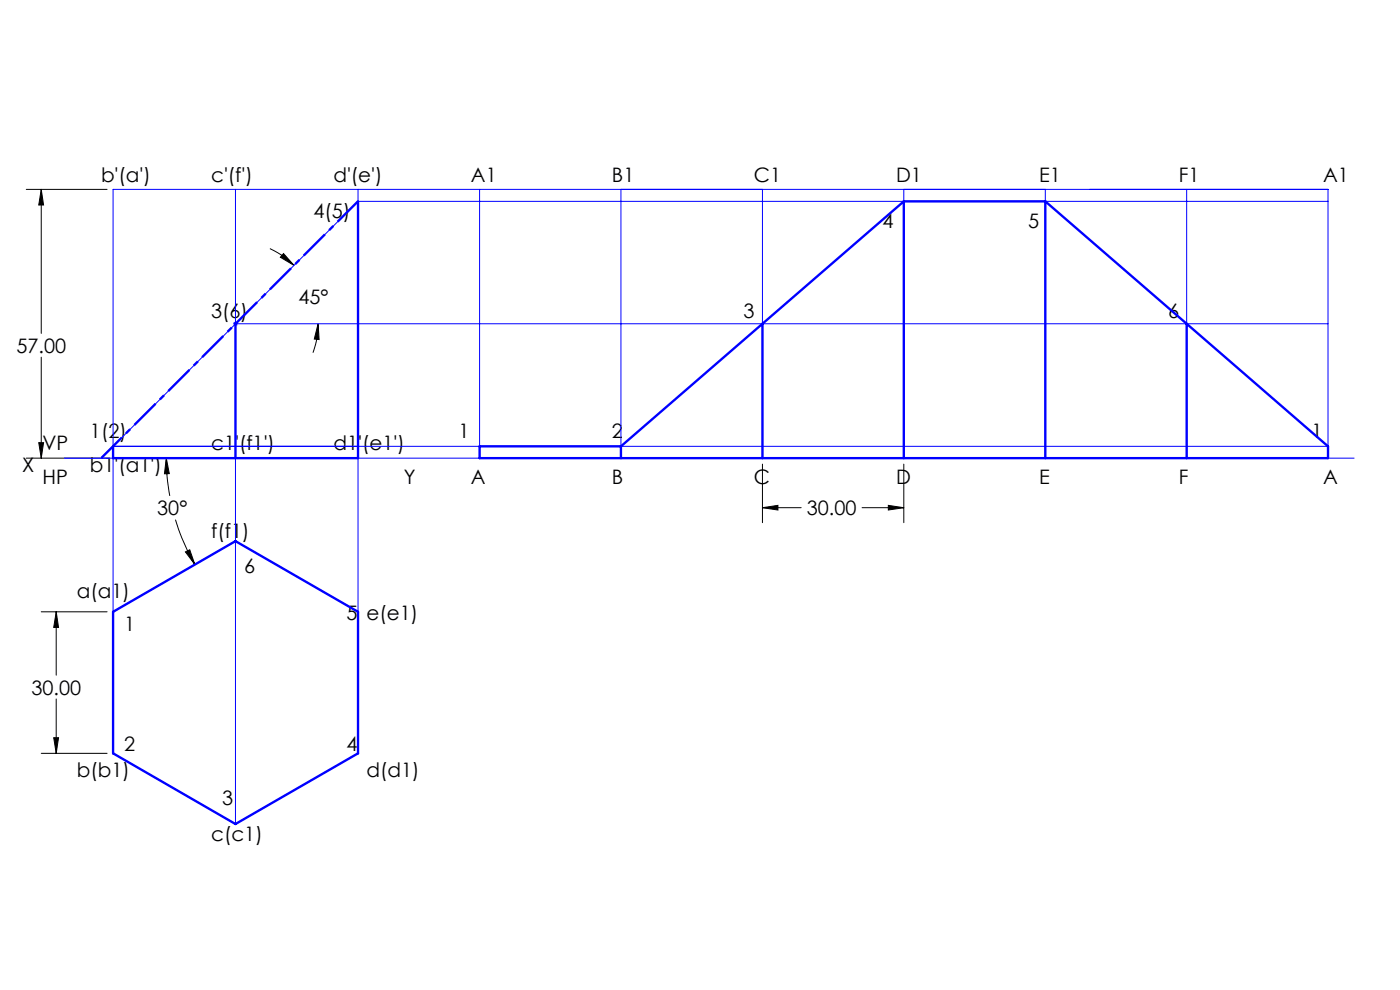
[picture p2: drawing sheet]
<svg xmlns="http://www.w3.org/2000/svg" width="297mm" height="210mm" viewBox="0 0 297 210" stroke-linecap="round" stroke-linejoin="round" font-family="sans-serif">
<g fill="none" stroke="#000" stroke-width=".21">
<path d="M5.6 40.2h17.1M8.7 40.2l.5 3.3h-1zM8.7 40.2v30.5M57.3 52.7a17.6 17.6 0 0 1 5.1 3.6M60.1 53.8l2.3 2.5-2.9-1.7zM8.7 75.8v21.4M67.5 68.7l.2 3.3-1-.1zM67.5 68.7a17.9 17.9 0 0 1-1.1 6.1M5.6 97.2h17.1M8.2 93.9h1l-.5 3.3zM35.3 97.2l.6 3.3h-1zM35.3 97.2a41.6 41.6 0 0 0 .7 8"/>
<path d="M161.7 98.5v12.4M191.7 98.5v12.4M37.2 110.2a47.4 47.4 0 0 0 4.1 9.6M39.3 117.1l1-.5 1 3.2zM161.7 107.7l3.3-.5v1zM161.7 107.7h8.3M182.9 107.7h8.8M188.5 107.2l3.2 .5-3.2 .5zM8.7 129.8h14M11.9 129.8v13.4M11.9 129.8l.5 3.3h-1zM8.7 159.8h14"/>
<path d="M11.4 156.5h1l-.5 3.3zM11.9 148.3v11.5"/>
</g>
<g fill="none" stroke="#00f" stroke-width=".21">
<path d="M50 40.2v134.6M76 40.2v119.6l-26 15M101.7 40.2v57M131.7 40.2v57M161.7 40.2v57M191.7 40.2v57M221.8 40.2v57M251.7 40.2v57M281.7 42.7h-205.7l-52 52h257.7M49.5 68.7h232.2M49.6 68.3l.7 .7M13.7 97.2h273.6"/>
<path d="M281.7 97.2v-57h-257.7v119.6l26 15M24 129.8l26-15 26 15"/>
</g>
<path d="M76 42.7l-54.5 54.5" fill="none" stroke="#00f" stroke-width=".5" stroke-dasharray="6.3 1.3 1.3 1.3" stroke-dashoffset=".2" stroke-linecap="butt"/>
<path d="M76 42.7v54.5h-52v-2.5M191.7 42.7l-60 52M191.7 42.7h30.1M191.7 42.7v54.5M221.8 42.7l29.9 26M221.8 42.7v54.5M50 68.7v28.5M161.7 68.7v28.5M251.7 68.7l30 26v2.5h-180v-2.5h30M251.7 68.7v28.5M131.7 94.7v2.5M24 129.8l26-15 26 15v30l-26 15-26-15z" fill="none" stroke="#00f" stroke-width=".5"/>
<path d="M35.3 97.2l.6 3.3h-1zM39.3 117.1l1-.5 1 3.2zM11.9 129.8l.5 3.3h-1zM11.4 156.5h1l-.5 3.3zM8.2 93.9h1l-.5 3.3zM8.7 40.2l.5 3.3h-1zM67.5 68.7l.2 3.3-1-.1zM60.1 53.8l2.3 2.5-2.9-1.7zM161.7 107.7l3.3-.5v1zM188.5 107.2l3.2 .5-3.2 .5z" fill="#000"/>
<g font-size="4.2">
<text x="21.4" y="38.5">b'(a')</text>
<text x="44.8" y="38.5">c'(f')</text>
<text x="70.7" y="38.5">d'(e')</text>
<text x="99.9" y="38.5">A1</text>
<text x="129.8" y="38.5">B1</text>
<text x="159.9" y="38.5">C1</text>
<text x="190.1" y="38.5">D1</text>
<text x="220.4" y="38.5">E1</text>
<text x="250.1" y="38.5">F1</text>
<text x="280.7" y="38.5">A1</text>
<text x="66.5" y="46.2">4(5)</text>
<text x="187.2" y="48.4">4</text>
<text x="218.1" y="48.4">5</text>
<text x="63.3" y="64.4">45°</text>
<text x="44.8" y="67.5">3(6)</text>
<text x="157.7" y="67.5">3</text>
<text x="247.8" y="67.5">6</text>
<text x="3.5" y="74.8">57.00</text>
<text x="9" y="95.5">VP</text>
<text x="19.1" y="92.9">1(2)</text>
<text x="44.8" y="95.5">c1'(f1')</text>
<text x="70.7" y="95.5">d1'(e1')</text>
<text x="97.3" y="93">1</text>
<text x="129.8" y="93">2</text>
<text x="278.3" y="93">1</text>
<text x="4.7" y="100.2">X</text>
<text x="19.1" y="100.2">b1'(a1')</text>
<text x="9" y="102.8">HP</text>
<text x="85.7" y="102.8">Y</text>
<text x="99.9" y="102.8">A</text>
<text x="129.8" y="102.8">B</text>
<text x="159.9" y="102.8">C</text>
<text x="190.1" y="102.8">D</text>
<text x="220.4" y="102.8">E</text>
<text x="250.1" y="102.8">F</text>
<text x="280.7" y="102.8">A</text>
<text x="33.4" y="109.3">30°</text>
<text x="171.2" y="109.3">30.00</text>
<text x="44.8" y="114.2">f(f1)</text>
<text x="51.8" y="121.4">6</text>
<text x="16.3" y="126.8">a(a1)</text>
<text x="73.5" y="131.5">5</text>
<text x="77.7" y="131.5">e(e1)</text>
<text x="26.3" y="133.8">1</text>
<text x="6.7" y="147.3">30.00</text>
<text x="26.3" y="159.3">2</text>
<text x="73.5" y="159.3">4</text>
<text x="16.3" y="164.9">b(b1)</text>
<text x="77.7" y="164.9">d(d1)</text>
<text x="47.1" y="170.7">3</text>
<text x="44.8" y="178.4">c(c1)</text>
</g>
</svg>
